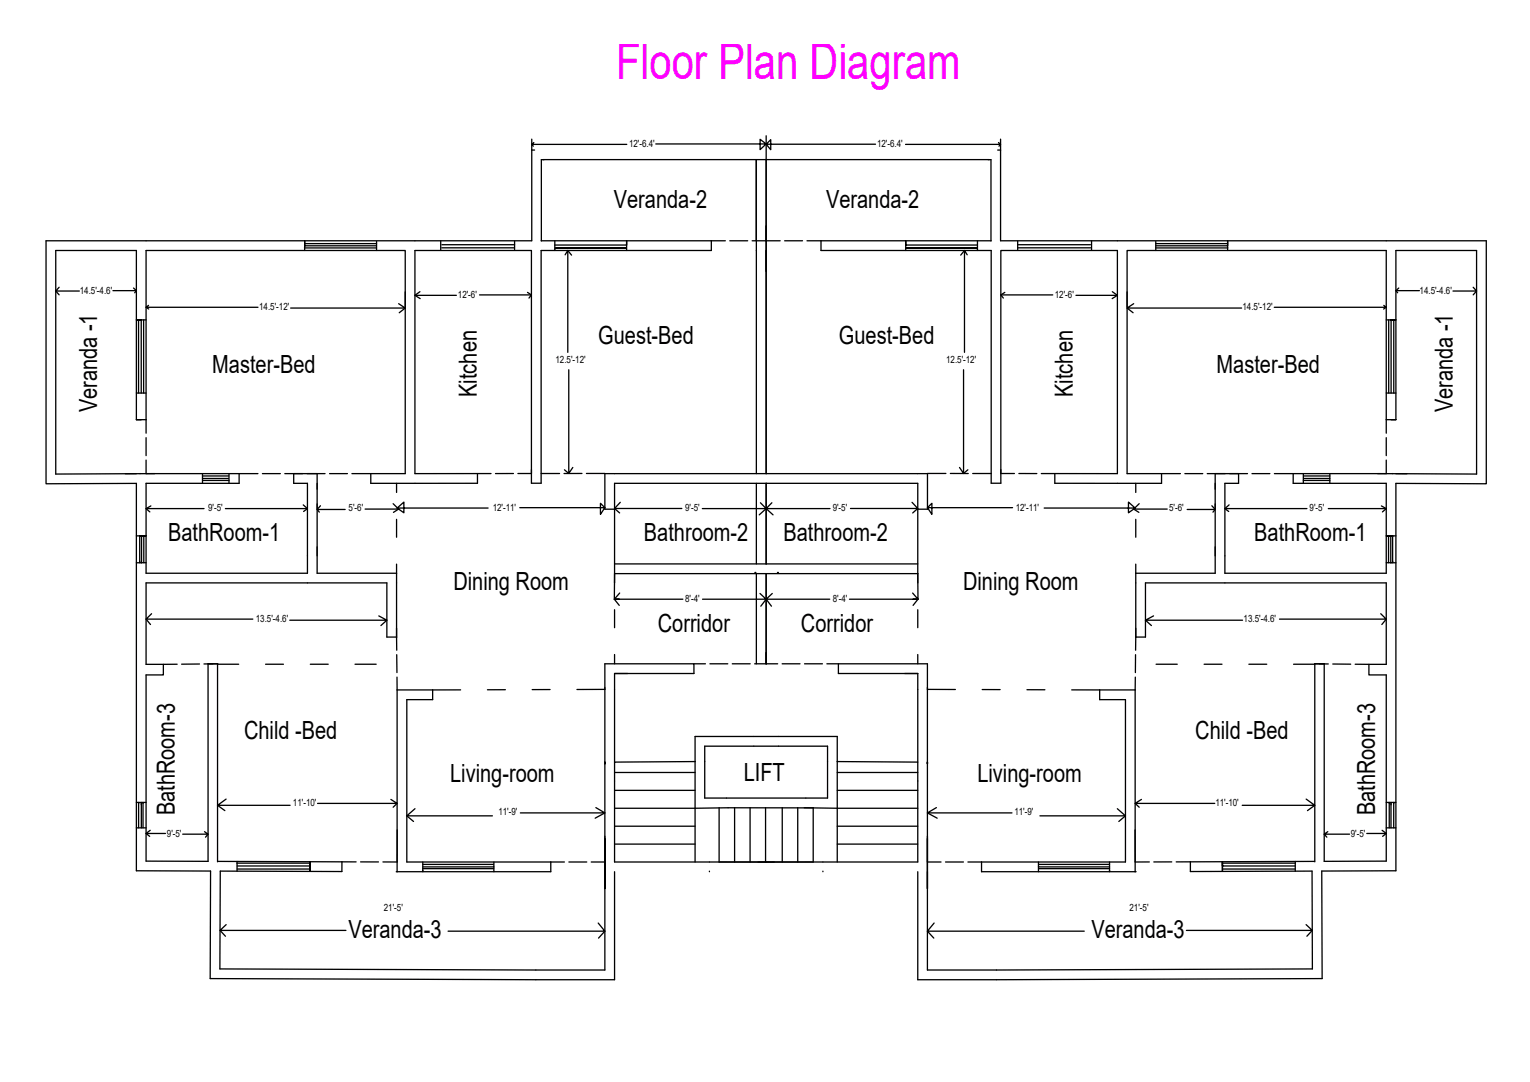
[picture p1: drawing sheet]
<svg xmlns="http://www.w3.org/2000/svg" width="297mm" height="210mm" viewBox="0 0 297 210" stroke-linecap="round" stroke-linejoin="round" font-family="sans-serif">
<!-- layer: 0 -->
<g fill="none" stroke="#000" stroke-width=".25">
<path d="M103.2 27v19.7h-94.3v47.1h17.6v75.1l14.4 .1-.1 20.8 78.5 .3v-21M103.2 29.1h.6M103.2 28l.3 .4M103.6 27.7l-.4 .3h18.5M127.3 27.9h21.4l-1.1-.9v2l1.1-1.1M146.8 31v15.7v-15.7M148.7 28l.9 1v-1.9l-.9 .9h21.3M148.7 26.3v65.6M193.7 29.1h.6M193.9 27.7l.4 .3h-18.5M194.3 27v19.7M194.3 28l-.4 .4"/>
<path d="M10.8 56.5l.7 .7M11.5 55.7l-.7 .8h4.6M25.9 55.9l.6 .5h-4.6M26.5 56.4l-.4 .4M28.4 59.6l.5 .4M28.8 59.2l-.4 .4h21.7M59.1 48.1h14M59.1 47.3h14M73.1 47.7h-14v-1v1.9M73.1 46.8v1.8M77.4 58.9l1.3 .9h-22.3M78.7 56.6v2.9"/>
<path d="M78.7 59.8l-1.2 .9M80.6 57.3h8M81.5 56.6l-.9 .7 1 .6M85.6 46.7v1.8M85.8 48.1h14M85.8 47.5h14.1M93.1 57.2h10.1M99.9 46.8v1.6M102.4 56.7l.8 .5-.5 .6M105.1 46.7h35.7M105.1 46.7v-15.7h87.3v15.7M107.7 47.5h14v-.8v1.9"/>
<path d="M107.7 46.7v1.9M107.7 48.1h.2M109.7 49.4l.5-.8v19.8M110.2 48.6l.8 .9M121.6 48.1h-13.7h13.7M138.1 46.7v1.9h-33v45.1h-1.9v-2.6M141.7 46.7h3.5M146 46.7h5.5M146.8 46.7v45.2M152.3 46.7h3.5M156.7 46.7h35.7M159.4 46.7v1.9h33v45.1h1.9v-2.6"/>
<path d="M175.9 48.1h13.7h-13.7M187.2 48.6l-.7 .9M187.8 49.4l-.6-.8v19.8M189.6 48.1h.2M189.8 47.5h-14v-.8v1.9M189.8 46.7v1.9M194.3 46.7h94.3v47.1h-17.6v75.1l-14.4 .1 .1 20.8-78.5 .3v-21M194.3 57.2h10.1M195.1 56.7l-.8 .5 .5 .6M197.6 47.5h14.1M197.6 46.8v1.6M197.7 48.1h14"/>
<path d="M208.9 57.3h8M211.9 46.7v1.8M215.9 56.6l1 .7-1 .6M218.8 56.6v2.9M218.8 59.8l1.2 .9M220.1 58.9l-1.3 .9h22.3M224.4 47.3h13.9M224.4 46.8v1.8M224.4 47.7h13.9v-1v1.9M224.4 48.1h14M268.7 59.2l.4 .4h-21.7M269.1 59.6l-.5 .4"/>
<path d="M271 56.4l.3 .4M271.6 55.9l-.6 .5h4.6M286 55.7l.7 .8h-4.6M286.7 56.5l-.7 .7M26.5 76.2h1.9M26.9 62.1v14.1M27.9 62.1v14.1M28.4 62.1h-1.9h.9v14.1M110.4 71.7v20.1l.8-1.1M187.1 71.7v20.1l-.8-1.1M269.1 62.1h1.9h-.9v14.1M269.1 76.2h1.9"/>
<path d="M269.6 62.1v14.1M270.6 62.1v14.1M26.5 81.4v-32.8h-15.7v43.4l19.2-.1M27.2 91.9h.1M27.4 81.4h-.9h1.9M28.4 84v-35.4h50.3v43.3h-10.4M28.4 89.3v2.6h21.7M28.4 84.9v3.5M28.4 98.7h11.2M29.3 98.1l-.9 .6 .7 .6M39.3 92.8h5M39.3 91.9v1.9"/>
<path d="M39.3 92.3h5.1M39.3 93.2h5.2M43.8 98.7h15.9M44.5 91.9v1.9M46.4 91.9v1.9h-18v17.4h31.3v-17.4h-2.7v-1.9M50.9 91.9h3.5M55.3 91.9h7.8M58.9 97.9l.8 .8-.8 .5M61.6 97.8v1h5.4M61.6 91.9v19.3h15.4M62.2 98.1l-.6 .7 .4 .6M64 91.9h3.5"/>
<path d="M76.3 97.7l1.1 1.1h-6.5M77 93.8v1.7M77.1 98.6l1.3 .9v-2.1l-1.3 1.2h17.7M77.4 98.8l-1 .6M92.7 91.9v1.9h-20.7v-1.9M99.7 91.9h-3.5M100.5 91.9h2.7v-43.3h-22.6v43.3h14.7M100.9 98.5h16.5l-.8-.9v2.2l.8-1.3M105.1 91.9h3.5M109.6 91.1l.8 .7M113 91.8l-3.5 .1M113.9 91.8h3.5"/>
<path d="M119.3 98.8h-1.9v-6.9h62.7v6.9h-1.9M119.3 98.6l1 .9M120.4 97.4l-1.1 1.2h13.1M146.8 93.8v15.6M147.4 99.9l1.3-1.2 1.4 1.2M147.6 97.5l1.1 1.2h-12.3M148.7 93.8v15.6M149.9 97.5l-1.2 1.2h12.4M177.1 97.4l1.1 1.2h-13.1M178.2 98.6l-1 .9M180.1 98.5l.8 1.3v-2.2l-.8 .9h16.5M180.1 91.8h3.5"/>
<path d="M184.5 91.8l3.5 .1M187.9 91.1l-.8 .7M188.8 91.9h3.6M196.9 91.9h-2.6v-43.3h22.6v43.3h-14.7M197.8 91.9h3.5M202.7 98.6h17.7l-1.3-1.2v2.1l1.3-.9M204.8 91.9v1.9h20.7v-1.9M220.1 98.8l1 .6M220.5 93.8v1.7M221.2 97.7l-1.1 1.1h6.5M230 91.9h3.5M234.4 91.9h7.8"/>
<path d="M235.3 98.1l.6 .7-.4 .6M235.9 97.8v1h-5.4M235.9 91.9v19.3h-15.4M237.8 98.7h15.9M238.6 97.9l-.8 .8 .7 .5M240.5 91.9v1.9h-2.7v17.4h31.3v-17.4h-18v-1.9M243.1 91.9h3.4M253 91.9v1.9M253 93.2h5.2M253.1 92.3h5.1M253.1 92.8h5.1M257.9 98.7h11.2"/>
<path d="M258.2 91.9v1.9M267.5 91.9l19.2 .1M268.2 98.1l.9 .6-.7 .6M269.1 84v-35.4h-50.3v43.3h10.4M269.1 81.4h1.9h-.9M269.1 89.3v2.6h-21.7M269.1 84.9v3.5M270.3 91.9h.1M271 81.4v-32.8h15.7v43.4M26.5 104h1.9h-1.3v5.1M27.1 108.9v.3M27.4 109.2h1"/>
<path d="M27.5 104v5.2h-1M27.9 104v5.2M29.4 119.1l-1 1h20.7M73.5 119.5l1.6 .8h-18.8M77 100.7v3.5M77 109.4v16.7M119.3 116.2l.9 1.2M119.3 113.1v-19.3h58.9v19.3M119.3 118.3v3.5M119.3 109.4h58.9M120.2 116.2h-.9h13.3M120.3 115l-1 1.2v-4.9h58.9v4.9l-1-1.2"/>
<path d="M139.5 111.3h.1M146.6 111.1h.1M146.8 111.3v17.5M147.5 115.1l1.2 1.1h-12.3M147.7 117.6l1-1.4 1.1 1.4M148.7 111.3v17.5M149.9 115.1l-1.2 1.1h12.4M150.9 111.1h.1M158 111.3h.1M164.9 116.2h13.3h-.9M178.2 118.3v3.5M178.2 116.2l-.9 1.2"/>
<path d="M220.5 100.7v3.5M220.5 109.4v16.7M224 119.5l-1.6 .8h18.8M268.1 119.1l1 1h-20.7M269.1 109.2h1M269.6 104v5.2M270 104v5.2h1M270.4 108.9v.3M271 104h-1.9h1.3v5.1M28.4 120.1l.8 1.1M34.4 128.9h-2.7M38.7 128.8h-3.4"/>
<path d="M40.4 128.8h1.9h-2.7M41.3 128.8h-.9M46.3 128.9h-4.1v38.3M51.6 128.9h3.4M60.2 128.9h3.5M68.9 128.9h4.1M75.1 120.3l-1.1 1.1M77 123.6h-1.9v-10.5h-46.7v15.8h3.3v2h-3.3v36.2h12v-38.3M77 127l.1 3.5M77.1 131.4v2.4M77.1 133.8v35.3M84 133.8v1.9h-5v31.5h30.6"/>
<path d="M89.4 133.8h-12.3M98.1 133.8h-3.5M106.8 133.8h-3.5M117.4 133.7l-5.4 .1M119.3 127v1.8M134.7 128.8h2.3M137.8 128.8h3.5M142.2 128.8h3.4M146.5 128.8h4.5M151.8 128.8h3.5M156.2 128.8h3.5M160.5 128.8h2.3"/>
<path d="M178.2 127v1.8M180.1 133.7l5.4 .1M190.7 133.8h3.5M199.4 133.8h3.5M208.1 133.8h12.3M213.5 133.8v1.9h5v31.5h-30.6M220.4 133.8v35.3M220.4 131.4v2.4M220.5 127l-.1 3.5M220.5 123.6h1.9v-10.5h46.7v15.8h-3.3v2h3.3v36.2h-12v-38.3h-1.9h2.7M222.4 120.3l1.1 1.1M224.4 128.9h4.2"/>
<path d="M233.8 128.9h3.4M242.5 128.9h3.4M251.1 128.9h4.2v38.3M258.7 128.8h3.5M263.1 128.9h2.7M269.1 120.1l-.8 1.1M26.5 155.7h1.9M26.9 155.7v4.9M27.4 155.7v4.9M27.8 155.7v4.9M42.2 156.2l1.5 1.1M43.9 155l-1.7 1.2h14.1"/>
<path d="M75.9 155.1l1.2 .8h-15.4M77.1 155.9l-.8 .7M79 158.3l1.3 1.1M80.6 156.9l-1.6 1.4h16.6M115.7 156.7l1.7 1h-16.4M117.4 147.8v.4v-.4M117.4 157.7l-1.9 1M119.3 147.8v-17.1h15.4v-1.9h-17.3v38.4h-2.6M119.3 153.3h15.6M119.3 149.9h15.6M134.9 147.7v19.5M134.9 147.7l-15.6 .1v19.4h58.9v-19.4l-15.7-.1"/>
<path d="M134.9 147.7v-4.8h27.6v4.8M136.8 144.8h23.9v10h-23.9zM139.6 156.7v10.5M142.6 156.7v10.5M145.6 156.7v10.5M148.6 156.7v10.5M151.9 156.7v10.5M154.9 156.7v10.5M156.1 156.7l22.1 .1M157.9 156.7l-38.6 .1M157.9 156.7v10.5M162.5 147.7v19.5"/>
<path d="M162.5 153.3h15.7M162.5 149.9h15.7M178.2 147.8v-17.1h-15.4v-1.9h17.3v38.4h2.6M180.1 147.8v.4v-.4M180.1 157.7l1.8 1M181.8 156.7l-1.7 1h16.4M216.9 156.9l1.6 1.4h-16.6M218.5 158.3l-1.3 1.1M220.4 155.9l.8 .7M221.6 155.1l-1.2 .8h15.4M253.6 155l1.7 1.2h-14.1M255.3 156.2l-1.5 1.1"/>
<path d="M269.1 155.7h1.9M269.7 155.7v4.9M270.1 155.7v4.9M270.6 155.7v4.9M26.5 160.6h1.9M28.4 161.7h3.7M29.2 161.1l-.8 .6 .7 .5M39.7 161.3l.7 .5h-4.9M40.4 161.8l-.5 .6M42.3 167.1l26.8 .1M43.9 179.4l-1.2 1.1h24.5M46 167.4h14.1"/>
<path d="M46 167.1v1.9M46.1 168.6h14M60.2 167.2v1.8v-1.8v.8h-14.1M66.4 167.2v1.9l-23.6-.1-.1 19 74.7 .2v-19.1M70 167.2h3.5M77.1 161v6.2h-2.8M82.1 167.7h13.7M82.1 168.5h13.7M82.1 167.2v1.9M95.9 167.2v1h-13.8M95.9 168.2v.9M106.9 167.2v1.9h-30"/>
<path d="M110.4 167.2h3.5M116.1 179.1l1.3 1.5h-30.4M117.4 162.2v10.2v-9.7M119.3 163.8h15.6M119.3 160.3h15.6M137.7 169v.1M159.8 169v.1M162.5 163.8h15.7M162.5 160.3h15.7M180.1 162.2v10.2v-9.7M181.4 179.1l-1.3 1.5h30.4M183.6 167.2h3.4"/>
<path d="M190.6 167.2v1.9h30M201.6 167.2v1h13.8M201.6 168.2v.9M201.6 168.5h13.8M201.7 167.7h13.7M215.4 167.2v1.9M220.4 161v6.2h2.7M227.5 167.2h-3.5M231.1 167.2v1.9l23.6-.1 .1 19-74.7 .2v-19.1M231.1 167.2h-2.7M237.3 167.2v1.8v-1.8v.8h14.1M237.3 167.4h14.2"/>
<path d="M237.4 168.6h14M251.5 167.1v1.9M253.6 179.4l1.2 1.1h-24.5M255.2 167.1l-24.1 .1M257.1 161.8l.5 .6M257.8 161.3l-.7 .5h4.9M265.4 161.7h3.7M268.3 161.1l.8 .6-.7 .5M269.1 160.6h1.9M42.7 180.5l1.1 1.1M117.4 180.6l-1.2 1.4M180.1 180.6l1.2 1.4"/>
<path d="M254.8 180.5l-1.1 1.1"/>
</g>
<text font-size="9.7" fill="#f0f" x="119.6" y="15.4">Floor Plan Diagram</text>
<g font-size="4.9">
<text x="119.2" y="40.4">Veranda-2</text>
<text x="160.4" y="40.4">Veranda-2</text>
<text x="116.1" y="66.6">Guest-Bed</text>
<text x="162.9" y="66.6">Guest-Bed</text>
<text x="41.2" y="72.4">Master-Bed</text>
<text x="92.6" y="77" transform="rotate(-90 92.6 77)">Kitchen</text>
<text x="208.3" y="77" transform="rotate(-90 208.3 77)">Kitchen</text>
<text x="236.2" y="72.4">Master-Bed</text>
<text x="18.8" y="80" transform="rotate(-90 18.8 80)">Veranda -1</text>
<text x="282.1" y="80" transform="rotate(-90 282.1 80)">Veranda -1</text>
<text x="32.6" y="104.9">BathRoom-1</text>
<text x="125" y="105">Bathroom-2</text>
<text x="152.1" y="105">Bathroom-2</text>
<text x="243.5" y="104.9">BathRoom-1</text>
<text x="88" y="114.5">Dining Room</text>
<text x="187" y="114.5">Dining Room</text>
<text x="127.7" y="122.5">Corridor</text>
<text x="155.5" y="122.5">Corridor</text>
<text x="47.4" y="143.4">Child -Bed</text>
<text x="232.1" y="143.4">Child -Bed</text>
<text x="87.4" y="151.7">Living-room</text>
<text x="144.4" y="151.6">LIFT</text>
<text x="189.8" y="151.7">Living-room</text>
<text x="33.9" y="158.2" transform="rotate(-90 33.9 158.2)">BathRoom-3</text>
<text x="267" y="158.2" transform="rotate(-90 267 158.2)">BathRoom-3</text>
<text x="67.6" y="181.9">Veranda-3</text>
<text x="211.9" y="181.9">Veranda-3</text>
</g>
<g font-size="1.9">
<text x="122.1" y="28.5">12'-6.4'</text>
<text x="170.3" y="28.5">12'-6.4'</text>
<text x="15.5" y="56.9">14.5'-4.6'</text>
<text x="88.9" y="57.7">12'-6'</text>
<text x="204.8" y="57.7">12'-6'</text>
<text x="275.6" y="56.9">14.5'-4.6'</text>
<text x="50.3" y="60.1">14.5'-12'</text>
<text x="241.2" y="60.1">14.5'-12'</text>
<text x="107.9" y="70.5">12.5'-12'</text>
<text x="183.7" y="70.5">12.5'-12'</text>
<text x="40.4" y="99.2">9'-5'</text>
<text x="67.7" y="99.2">5'-6'</text>
<text x="95.6" y="99.2">12'-11'</text>
<text x="133" y="99.2">9'-5'</text>
<text x="161.7" y="99.2">9'-5'</text>
<text x="197.2" y="99.2">12'-11'</text>
<text x="227" y="99.2">5'-6'</text>
<text x="254.3" y="99.2">9'-5'</text>
<text x="133" y="116.8">8'-4'</text>
<text x="161.7" y="116.8">8'-4'</text>
<text x="49.7" y="120.6">13.5'-4.6'</text>
<text x="241.4" y="120.6">13.5'-4.6'</text>
<text x="56.9" y="156.4">11'-10'</text>
<text x="96.8" y="158.2">11'-9'</text>
<text x="196.9" y="158.2">11'-9'</text>
<text x="236" y="156.4">11'-10'</text>
<text x="32.4" y="162.4">9'-5'</text>
<text x="262.3" y="162.4">9'-5'</text>
<text x="74.5" y="176.7">21'-5'</text>
<text x="219.3" y="176.7">21'-5'</text>
</g>
</svg>
